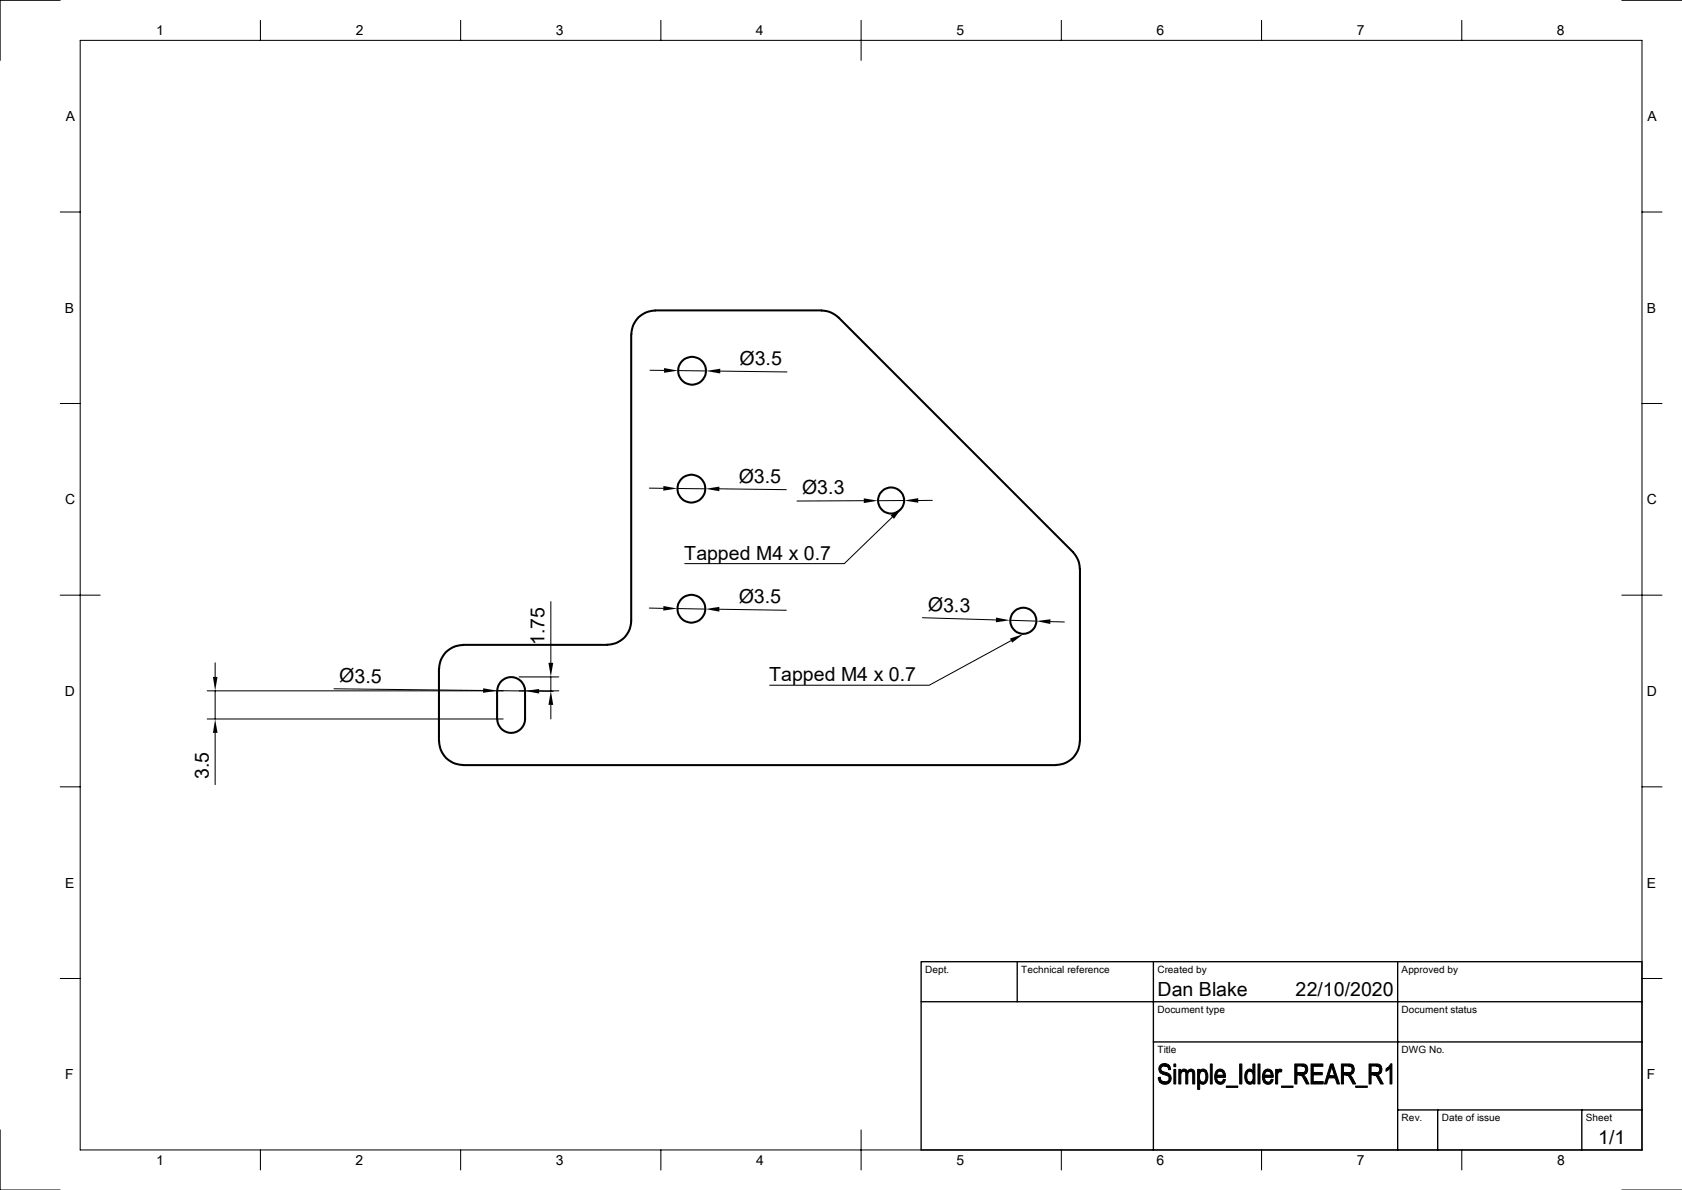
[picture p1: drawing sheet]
<svg xmlns="http://www.w3.org/2000/svg" width="420mm" height="297mm" viewBox="0 0 420 297" stroke-linecap="round" stroke-linejoin="round" font-family="sans-serif">
<g fill="none" stroke="#000" stroke-width=".51">
<path d="M163.6 77.5h41.5M163.6 77.5a6 6 0 0 0-6 6v71.4a5.9 5.9 0 0 1-6 6l-36 .1M205.1 77.5a6.2 6.2 0 0 1 4.3 1.7l58.5 58.6a6.2 6.2 0 0 1 1.7 4.2M269.7 142v43M115.6 161a6 6 0 0 0-6 6v18a5.9 5.9 0 0 0 6 5.9M124.1 172.5v7M124.2 172.5a3.5 3.5 0 0 1 3.4-3.5 3.5 3.5 0 0 1 3.5 3.5v7a3.5 3.5 0 0 1-3.5 3.4 3.5 3.5 0 0 1-3.4-3.4M115.6 191h148.1M269.6 185a5.9 5.9 0 0 1-5.9 5.9"/>
<circle cx="172.8" cy="92.6" r="3.5"/>
<circle cx="172.6" cy="122" r="3.5"/>
<circle cx="222.5" cy="124.9" r="3.3"/>
<circle cx="172.6" cy="151.9" r="3.5"/>
<circle cx="255.5" cy="154.9" r="3.3"/>
</g>
<g fill="none" stroke="#000" stroke-width=".25">
<path d="M15 .1h-15v15M20 10.1h390v276.9h-390zM65 5.1v5M115 5.1v5M165 5.1v5M215 5.1v10M265 5.1v5M315 5.1v5M365 5.1v5M405 .1h14.9M15 52.9h5M410 52.9h5"/>
<path d="M162.3 92.4l3.5 .1M169.3 92.5l7 .1M179.8 92.6l16.7 .2M15 100.7h5M410 100.7h5M162.1 121.8l3.6 .1M169.1 121.9l7 .1M179.6 122l16.7 .2M215.7 125l-16.7 .1M222.8 129.1l-12 11.6h-39.8M225.8 124.9l-6.6 .1M232.8 124.9h-3.5"/>
<path d="M15 148.5h10M137.5 150.2v15.2M162.1 151.8h3.6M169.1 151.9l7 .1M179.6 152.1l16.7 .2M230.3 154.2l18.4 .5M252.2 154.8l6.6 .2M252.5 159.9l-20.5 11.1h-39.8M262.3 155.2h3.5M405 148.5h10M51.7 172.4h73.9M51.7 179.5h73.9"/>
<path d="M53.7 165.4v3.6M53.7 172.4v7.1M83.4 171.9l37.2 .4M124.1 172.4l7 .1M129.6 172.4h9.9M129.6 169h9.9M134.6 172.5l3.5 .1M137.5 169v3.4M137.5 175.9v3.6M15 196.4h5M53.7 182.9v12.9M410 196.4h5"/>
<path d="M15 244.2h5M410 244.2h5M0 282v15h15M65 287v5M115 287v5M165 287v5M215 282v10M265 287v5M315 287v5M365 287v5M405 297h14.9"/>
</g>
<path d="M230 240h180v47h-180zM230 250h180M254 240v10M288 240v47M349 240v47M288 260.1h122M349 277h61M359 277v10M395 277v10" fill="none" stroke="#000" stroke-width=".34"/>
<g fill="#000" stroke="#000" stroke-width=".25">
<path d="M289.2 268.9h.5a1.1 1.1 0 0 0 1.2 1.1h-1.3z" fill-rule="evenodd"/>
<path d="M289.6 266a1.56 1.56 0 0 1 2.4 0l-1.2 .1a.78 .78 0 0 0-.9 .8 .78 .78 0 0 0 .9 .7 1.56 1.56 0 0 1 1.4 2.3 1.56 1.56 0 0 1-2.6 .1h1.3a.9 .9 0 0 0 1-.9 .9 .9 0 0 0-1.1-.8 1.46 1.46 0 0 1-1.3-.8 1.46 1.46 0 0 1 .1-1.5z" fill-rule="evenodd"/>
<path d="M290.8 266.1l1.2-.1 .3 1h-.5l-.3-.7z" fill-rule="evenodd"/>
<path d="M293.1 266.9h.5v3.7h-.5z" fill-rule="evenodd"/>
<path d="M293.1 265.6h.5v.6h-.5z" fill-rule="evenodd"/>
<path d="M294.3 266.9h.5v.5l.4 .1-.3 .7v2.4h-.6z" fill-rule="evenodd"/>
<path d="M294.9 267.3l.7 .1h-.8z" fill-rule="evenodd"/>
<path d="M295 267.1a.86 .86 0 0 1 1.5 .4h.4l-.3 .7v2.4h-.5v-2.6a.52 .52 0 0 0-.5-.6l-.7-.1z" fill-rule="evenodd"/>
<path d="M296.6 267.3l.7 .1-.8 .1z" fill-rule="evenodd"/>
<path d="M296.6 267.3a.95 .95 0 0 1 1.2-.4 .95 .95 0 0 1 .5 1.2v2.5h-.5v-2.9l-.3-.3z" fill-rule="evenodd"/>
<path d="M299 266.9h.5v.5h.5a1.76 1.76 0 0 0 .3 2.7l-.7 .1v1.7h-.6z" fill-rule="evenodd"/>
<path d="M299.7 267.1a1.01 1.01 0 0 1 1.5 .2l-1.7 .1z" fill-rule="evenodd"/>
<path d="M300.3 267.3h.9a2.4 2.4 0 0 1-.6 3.3l-.7-.1-.3-.3 .7-.1a1.77 1.77 0 0 0 .5-2.6z" fill-rule="evenodd"/>
<path d="M302.2 265.6h.5v5h-.5z" fill-rule="evenodd"/>
<path d="M303.8 267.2a1.2 1.2 0 0 1 1.8 .1l-1.4 .2-.4 .9h2.2v.5h-2.2l.2 .8 .7 .4h-1a2.93 2.93 0 0 1 .1-2.9z" fill-rule="evenodd"/>
<path d="M303.7 270.1h1.2l.6-.7 .5 .1a1.3 1.3 0 0 1-.9 1.1 1.3 1.3 0 0 1-1.4-.5z" fill-rule="evenodd"/>
<path d="M304.7 267.3h.9l.4 1.1h-2.2h1.7l-.2-.8z" fill-rule="evenodd"/>
<path d="M306.2 271.1h2.9v.3h-2.9z" fill-rule="evenodd"/>
<path d="M309.5 265.6h.6v5h-.6z" fill-rule="evenodd"/>
<path d="M311.4 267.1a.89 .89 0 0 1 1.4 .2h-.7a1.66 1.66 0 0 0-.6 2.3l.6 .5h-.9a2.54 2.54 0 0 1 .2-3z" fill-rule="evenodd"/>
<path d="M311.2 270.1h1.7a.91 .91 0 0 1-.8 .5 .91 .91 0 0 1-.9-.5z" fill-rule="evenodd"/>
<path d="M312.8 265.6h.6v5h-.5v-.5l-.5-.1a1.93 1.93 0 0 0-.1-2.6l-.2-.1h.7z" fill-rule="evenodd"/>
<path d="M314.1 265.6h.5v5h-.5z" fill-rule="evenodd"/>
<path d="M315.7 267.2a1.2 1.2 0 0 1 1.8 .1l-1.3 .2-.4 .9h2.1v.5h-2.2l.3 .8 .6 .4h-1a2.69 2.69 0 0 1 .1-2.9z" fill-rule="evenodd"/>
<path d="M315.6 270.1h1.3l.5-.7 .5 .1a1.3 1.3 0 0 1-.9 1.1 1.3 1.3 0 0 1-1.4-.5z" fill-rule="evenodd"/>
<path d="M316.6 267.3h.9l.4 1.1h-2.1h1.6l-.2-.8z" fill-rule="evenodd"/>
<path d="M318.5 266.9h.5v.6h.6l-.5 .5-.1 2.6h-.5z" fill-rule="evenodd"/>
<path d="M319.2 267.1l.3-.3 .6 .2-.2 .6-.9-.1z" fill-rule="evenodd"/>
<path d="M320 271.1h2.9v.3h-2.9z" fill-rule="evenodd"/>
<path d="M323.3 265.6h2.2l.8 .4-2.5 .1v1.6l2.5 .1-.8 .5h-1.7v2.3h-.5z" fill-rule="evenodd"/>
<path d="M324.4 268.3h1.1l.6 .6 .8 1.7h-.7l-.7-1.3a1.29 1.29 0 0 0-1.1-1z" fill-rule="evenodd"/>
<path d="M325.1 266.1l1.2-.1 .2 1.2-.2 .6-2.4-.1h1.1a.83 .83 0 0 0 1-.7 .83 .83 0 0 0-.9-.9z" fill-rule="evenodd"/>
<path d="M327.4 265.6h2.9v.5h-2.4v1.6h2.3v.6h-2.3v1.7h2.5v.6h-3z" fill-rule="evenodd"/>
<path d="M332.2 265.6h.6l-.9 2.9 1.5 .5h-1.7l-.4 1.6h-.6z" fill-rule="evenodd"/>
<path d="M332.8 265.6l1.7 5h-.6l-.5-1.6-1.5-.5h1.3l-.7-2.4z" fill-rule="evenodd"/>
<path d="M334.9 265.6h2.3l.7 .4-2.5 .1v1.6l2.5 .1-.8 .5h-1.7v2.3h-.5z" fill-rule="evenodd"/>
<path d="M336.1 268.3l1.2 .1 1.2 2.2h-.7l-.6-1.2a1.51 1.51 0 0 0-1.1-1.1z" fill-rule="evenodd"/>
<path d="M336.7 266.1l1.2-.1 .3 1-.3 .8-2.5-.1h1.2a.84 .84 0 0 0 1-.7 .84 .84 0 0 0-.9-.9z" fill-rule="evenodd"/>
<path d="M338.5 271.1h2.9v.3h-2.9z" fill-rule="evenodd"/>
<path d="M341.8 265.6h2.3l.7 .4-2.5 .1v1.6l2.5 .1-.8 .5h-1.7v2.3h-.5z" fill-rule="evenodd"/>
<path d="M343 268.3l1.2 .1 1.2 2.2h-.7l-.6-1.2a1.51 1.51 0 0 0-1.1-1.1z" fill-rule="evenodd"/>
<path d="M343.6 266.1l1.2-.1 .3 1-.3 .8-2.5-.1h1.2a.84 .84 0 0 0 1-.7 .84 .84 0 0 0-.9-.9z" fill-rule="evenodd"/>
<path d="M346.1 266.8l.3-.3 .7 .1-1 .8z" fill-rule="evenodd"/>
<path d="M347.3 265.5h.3v5.1h-.5v-4l-.7-.1z" fill-rule="evenodd"/>
</g>
<g fill="#000">
<path d="M165.8 91.9l3.5 .6-3.5 .5zM176.3 92.6l3.5-.6v1.2zM165.7 121.3l3.4 .6-3.5 .6zM176.1 122l3.5-.5v1.1zM215.7 124.4l3.5 .6-3.5 .6zM222.4 128.7l2.9-2.1-2.1 2.9zM225.8 124.9l3.5-.6v1.2zM165.7 151.3l3.4 .6-3.5 .5zM176.1 152l3.5-.5v1.2zM248.7 154.1l3.5 .7-3.5 .5zM252.2 159.4l3.4-1.2-2.9 2.2zM258.8 155l3.5-.4v1.1z"/>
<path d="M53.2 169h1.1l-.6 3.4zM120.6 171.8l3.5 .6-3.5 .5zM131.1 172.5l3.5-.5v1.1zM137.5 172.4l.6 3.5h-1.2zM136.9 165.4h1.2l-.6 3.6zM53.7 179.5l.6 3.4h-1.1z"/>
</g>
<g font-size="4.9">
<text x="184.7" y="91.1" transform="rotate(1 184.7 91.1)">Ø3.5</text>
<text x="184.4" y="120.4" transform="rotate(1 184.4 120.4)">Ø3.5</text>
<text x="200.3" y="123.4">Ø3.3</text>
<text x="170.9" y="139.7">Tapped M4 x 0.7</text>
<text x="184.4" y="150.5" transform="rotate(1 184.4 150.5)">Ø3.5</text>
<text x="231.7" y="152.6" transform="rotate(2 231.7 152.6)">Ø3.3</text>
<text x="136" y="161" transform="rotate(-90 136 161)">1.75</text>
<text x="84.7" y="170.3" transform="rotate(1 84.7 170.3)">Ø3.5</text>
<text x="192.1" y="170.1">Tapped M4 x 0.7</text>
<text x="52.2" y="194.5" transform="rotate(-90 52.2 194.5)">3.5</text>
<text x="289" y="248.5">Dan Blake</text>
<text x="323.5" y="248.5">22/10/2020</text>
<text x="399.1" y="285.6">1/1</text>
</g>
<g font-size="3.5">
<text x="39" y="8.8">1</text>
<text x="88.8" y="8.8">2</text>
<text x="138.8" y="8.8">3</text>
<text x="188.8" y="8.8">4</text>
<text x="238.8" y="8.8">5</text>
<text x="288.8" y="8.8">6</text>
<text x="338.8" y="8.8">7</text>
<text x="388.8" y="8.8">8</text>
<text x="16.5" y="30.2">A</text>
<text x="411.4" y="30.2">A</text>
<text x="16.2" y="78.1">B</text>
<text x="411.2" y="78.1">B</text>
<text x="16.3" y="125.9">C</text>
<text x="411.2" y="125.9">C</text>
<text x="16.2" y="173.7">D</text>
<text x="411.2" y="173.7">D</text>
<text x="16.3" y="221.5">E</text>
<text x="411.2" y="221.5">E</text>
<text x="16.3" y="269.4">F</text>
<text x="411.2" y="269.4">F</text>
<text x="39" y="290.8">1</text>
<text x="88.8" y="290.8">2</text>
<text x="138.8" y="290.8">3</text>
<text x="188.8" y="290.8">4</text>
<text x="238.8" y="290.8">5</text>
<text x="288.8" y="290.8">6</text>
<text x="338.8" y="290.8">7</text>
<text x="388.8" y="290.8">8</text>
</g>
<g font-size="2.5">
<text x="231" y="242.8">Dept.</text>
<text x="255" y="242.8">Technical reference</text>
<text x="289" y="242.8">Created by</text>
<text x="350" y="242.8">Approved by</text>
<text x="289" y="252.9">Document type</text>
<text x="350" y="252.9">Document status</text>
<text x="289" y="262.8">Title</text>
<text x="350" y="262.8">DWG No.</text>
<text x="350" y="279.8">Rev.</text>
<text x="360" y="279.8">Date of issue</text>
<text x="396" y="279.8">Sheet</text>
</g>
</svg>
